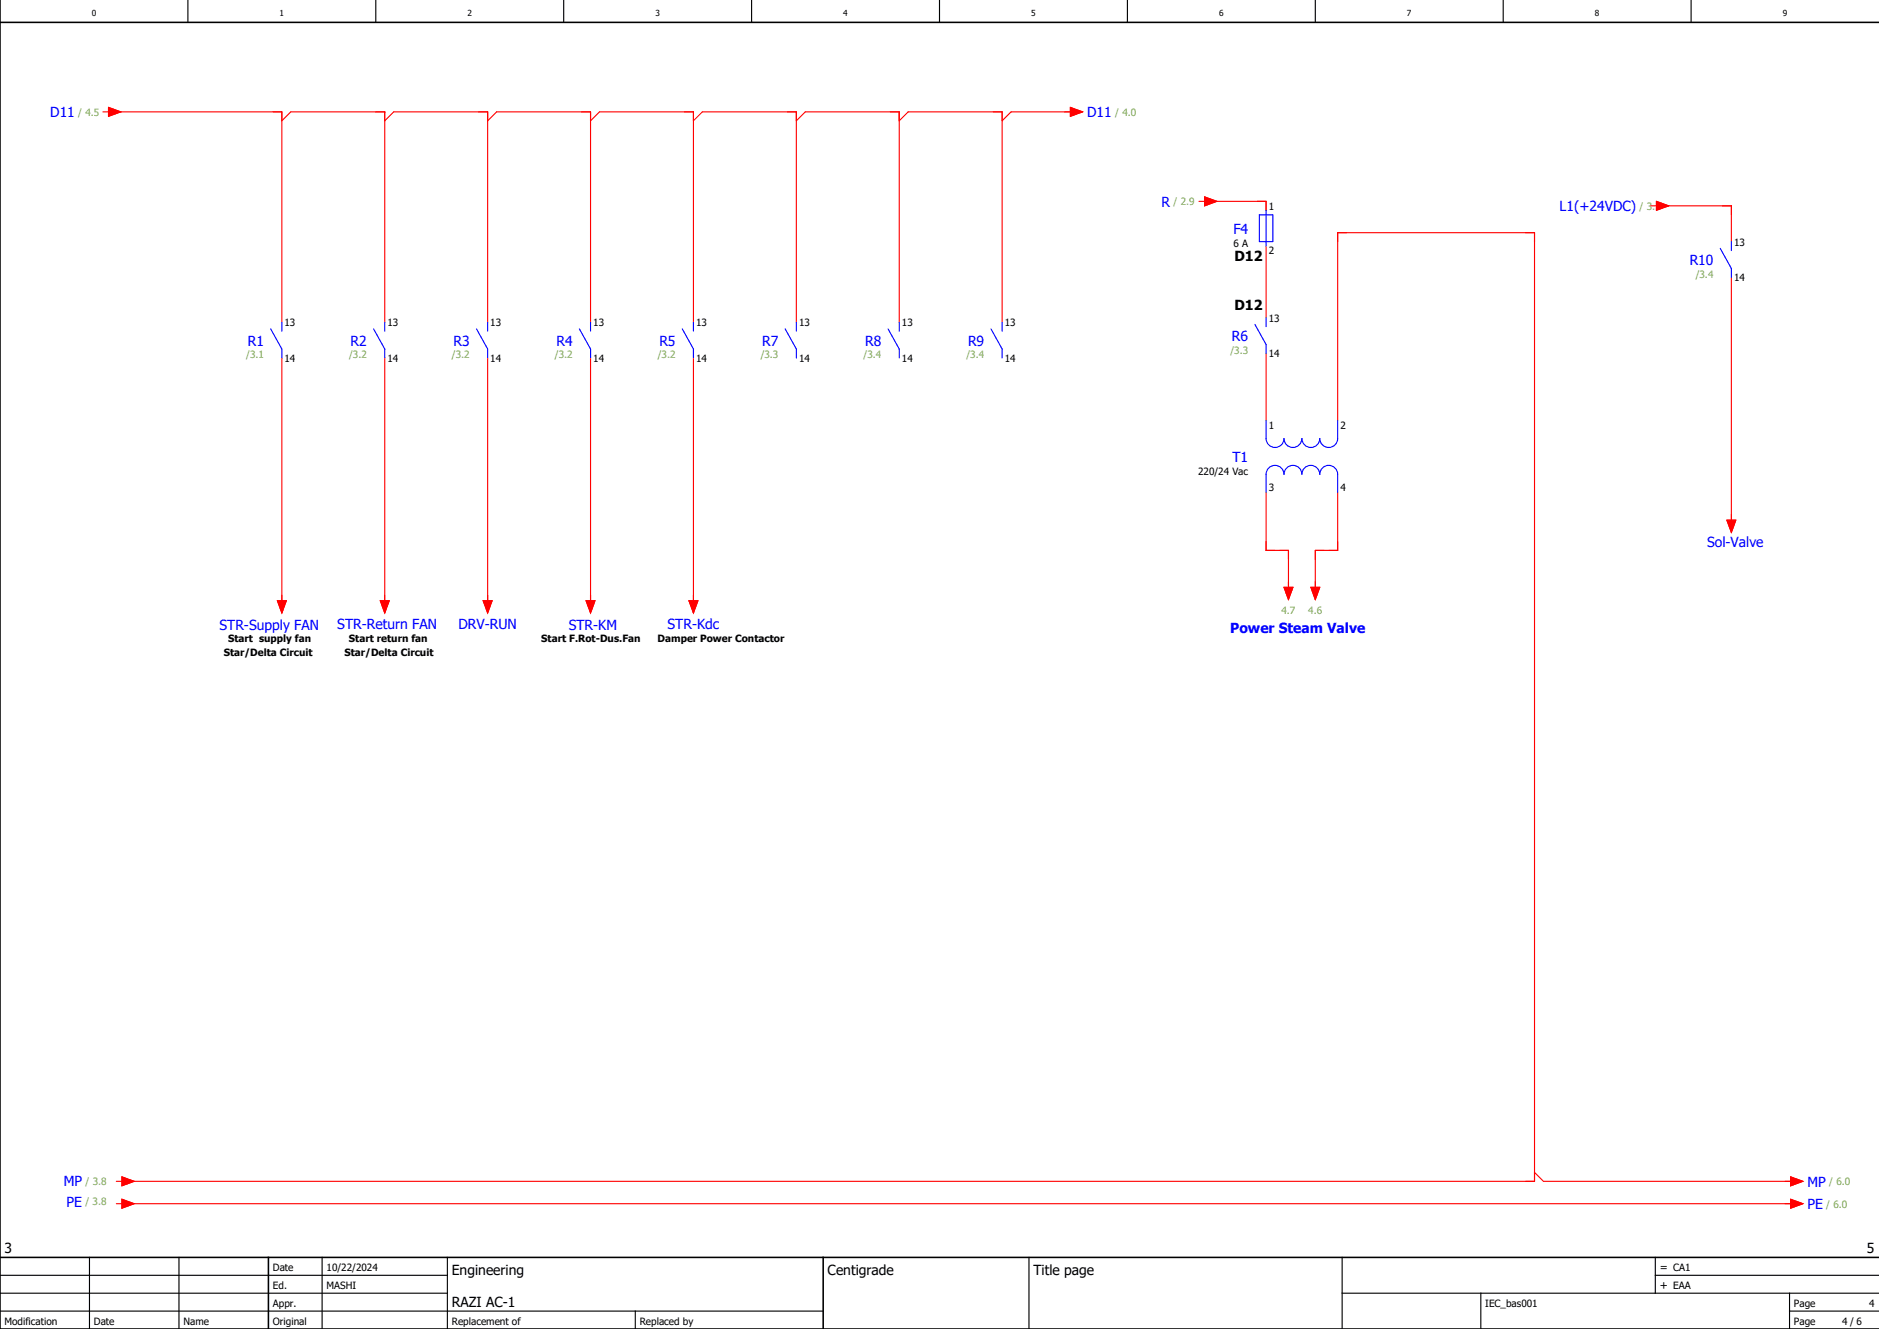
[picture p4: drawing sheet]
<svg xmlns="http://www.w3.org/2000/svg" width="420mm" height="297mm" viewBox="0 0 420 297" stroke-linecap="round" stroke-linejoin="round" font-family="sans-serif">
<g fill="none" stroke="#000" stroke-width=".25">
<path d="M42 0v5M84 0v5M126 0v5M168 0v5M210 0v5M252 0v5M294 0v5M336 0v5M378 0v5M0 293h184M0 289h100M0 285h100"/>
<path d="M20 281v16M40 281v16M72 281v16M100 281v16M142 293v4M230 281v16M300 289h120M300 281v16M331 289v8M370 285h50M370 281v8M400 293h20"/>
<path d="M400 289v8"/>
</g>
<path d="M0 5h420M0 0v297h420M0 281h420M60 281v16M184 281v16" fill="none" stroke="#000" stroke-width=".35"/>
<g fill="none" stroke="#f00" stroke-width=".25">
<path d="M23 25h1.3M24.3 24l2.7 1-2.7 1zM25 25h38v47M63 27l2-2h21v47M86 27l2-2h21v47M109 27l2-2h21v47M132 27l2-2h21v47M155 27l2-2h21v47M178 27l2-2h21v47M201 27l2-2h21v47M239.3 24l2.7 1-2.7 1zM240 25h-14l-2 2"/>
<path d="M268 45h1.2M269.2 44l2.8 1-2.8 1zM270 45h13v2M283 55v16M369 46h1.3M370.3 45l2.7 1-2.7 1zM371 46h16v8M283 79v15M387 62v55M63 80v55M86 80v55M109 80v55"/>
<path d="M132 80v55M155 80v55M299 94v-42h44v212h-315M283 110v13h5v9M299 110v13h-5v9M386 116.3h2l-1 2.7zM62 134.2h2l-1 2.8zM85 134.2h2l-1 2.8zM108 134.2h2l-1 2.8zM131 134.2h2l-1 2.8zM154 134.2h2l-1 2.8zM287 131.2h2l-1 2.8z"/>
<path d="M293 131.2h2l-1 2.8zM26 264h1.3M26 269h1.3M27.3 263l2.7 1-2.7 1zM27.3 268l2.7 1-2.7 1zM28 269h373M343 262l2 2h56M400.3 263l2.7 1-2.7 1zM400.3 268l2.7 1-2.7 1z"/>
</g>
<g fill="none" stroke="#00f" stroke-width=".25">
<path d="M281.5 48h3v6h-3zM283 47v8M384.5 55.5l2.5 4.5v2M387 54v2M60.5 73.5l2.5 4.5v2M63 72v2M83.5 73.5l2.5 4.5v2M86 72v2M106.5 73.5l2.5 4.5v2M109 72v2M129.5 73.5l2.5 4.5v2M132 72v2"/>
<path d="M152.5 73.5l2.5 4.5v2M155 72v2M175.5 73.5l2.5 4.5v2M178 72v2M198.5 73.5l2.5 4.5v2M201 72v2M221.5 73.5l2.5 4.5v2M224 72v2M280.5 72.5l2.5 4.5v2M283 71v2M283 94v4a2 2 0 0 0 2 2 2 2 0 0 0 2-2 2 2 0 0 0 2 2 2 2 0 0 0 2-2 2 2 0 0 0 2 2 2 2 0 0 0 2-2 2 2 0 0 0 2 2 2 2 0 0 0 2-2v-4M283 110v-4a2 2 0 0 1 2-2 2 2 0 0 1 2 2 2 2 0 0 1 2-2 2 2 0 0 1 2 2 2 2 0 0 1 2-2 2 2 0 0 1 2 2 2 2 0 0 1 2-2 2 2 0 0 1 2 2v4"/>
</g>
<g fill="#f00" stroke="#f00" stroke-width=".22">
<path d="M24.3 24l2.7 1-2.7 1z"/>
<path d="M239.3 24l2.7 1-2.7 1z"/>
<path d="M62 134.2h2l-1 2.8z"/>
<path d="M85 134.2h2l-1 2.8z"/>
<path d="M108 134.2h2l-1 2.8z"/>
<path d="M131 134.2h2l-1 2.8z"/>
<path d="M154 134.2h2l-1 2.8z"/>
<path d="M386 116.3h2l-1 2.7z"/>
<path d="M287 131.2h2l-1 2.8z"/>
<path d="M293 131.2h2l-1 2.8z"/>
<path d="M269.2 44l2.8 1-2.8 1z"/>
<path d="M27.3 263l2.7 1-2.7 1z"/>
<path d="M27.3 268l2.7 1-2.7 1z"/>
<path d="M400.3 263l2.7 1-2.7 1z"/>
<path d="M400.3 268l2.7 1-2.7 1z"/>
<path d="M370.3 45l2.7 1-2.7 1z"/>
</g>
<g font-size="3.1" fill="#00f">
<text x="11.2" y="26.2">D11</text>
<text x="243" y="26.2">D11</text>
<text x="259.6" y="46.2">R</text>
<text x="348.6" y="47.2">L1(+24VDC)</text>
<text x="275.7" y="52.2">F4</text>
<text x="377.7" y="59.2">R10</text>
<text x="55.4" y="77.2">R1</text>
<text x="78.4" y="77.2">R2</text>
<text x="101.4" y="77.2">R3</text>
<text x="124.4" y="77.2">R4</text>
<text x="147.4" y="77.2">R5</text>
<text x="170.4" y="77.2">R7</text>
<text x="193.4" y="77.2">R8</text>
<text x="216.4" y="77.2">R9</text>
<text x="275.4" y="76.2">R6</text>
<text x="275.5" y="103.2">T1</text>
<text x="381.6" y="122.2">Sol-Valve</text>
<text x="49.1" y="140.7">STR-Supply FAN</text>
<text x="75.4" y="140.7">STR-Return FAN</text>
<text x="102.5" y="140.7">DRV-RUN</text>
<text x="127.1" y="140.7">STR-KM</text>
<text x="149.2" y="140.6">STR-Kdc</text>
<text x="275" y="141.4">Power Steam Valve</text>
<text x="14.3" y="265.1">MP</text>
<text x="14.9" y="269.7">PE</text>
<text x="404" y="265.2">MP</text>
<text x="404" y="270.2">PE</text>
</g>
<g font-size="3.1">
<text x="275.9" y="58.4">D12</text>
<text x="275.9" y="69.4">D12</text>
<text x="1" y="280">3</text>
<text x="417.3" y="280">5</text>
<text x="101" y="285">Engineering</text>
<text x="185" y="285">Centigrade</text>
<text x="231" y="285">Title page</text>
<text x="101" y="292">RAZI AC-1</text>
</g>
<g font-size="2.5">
<text x="371" y="284">= CA1</text>
<text x="371" y="288">+ EAA</text>
</g>
<g font-size="2.2" fill="#7ca552">
<text x="17.5" y="25.9">/ 4.5</text>
<text x="249.3" y="25.9">/ 4.0</text>
<text x="262.3" y="45.8">/ 2.9</text>
<text x="366.5" y="46.9">/ 3.1</text>
<text x="379" y="62.1">/3.4</text>
<text x="55" y="80.1">/3.1</text>
<text x="78" y="80.1">/3.2</text>
<text x="101" y="80.1">/3.2</text>
<text x="124" y="80.1">/3.2</text>
<text x="147" y="80.1">/3.2</text>
<text x="170" y="80.1">/3.3</text>
<text x="193" y="80.1">/3.4</text>
<text x="216" y="80.1">/3.4</text>
<text x="275" y="79.1">/3.3</text>
<text x="286.4" y="137.2">4.7</text>
<text x="292.4" y="137.2">4.6</text>
<text x="19.1" y="269.4">/ 3.8</text>
<text x="19.1" y="264.8">/ 3.8</text>
<text x="408.2" y="269.9">/ 6.0</text>
<text x="408.9" y="264.9">/ 6.0</text>
</g>
<g font-size="2.2">
<text x="283.6" y="46.9">1</text>
<text x="275.7" y="55.1">6 A</text>
<text x="283.6" y="56.8">2</text>
<text x="387.6" y="54.9">13</text>
<text x="387.6" y="62.8">14</text>
<text x="283.6" y="71.9">13</text>
<text x="63.6" y="72.9">13</text>
<text x="86.6" y="72.9">13</text>
<text x="109.6" y="72.9">13</text>
<text x="132.6" y="72.9">13</text>
<text x="155.6" y="72.9">13</text>
<text x="178.6" y="72.9">13</text>
<text x="201.6" y="72.9">13</text>
<text x="224.6" y="72.9">13</text>
<text x="63.6" y="80.8">14</text>
<text x="86.6" y="80.8">14</text>
<text x="109.6" y="80.8">14</text>
<text x="132.6" y="80.8">14</text>
<text x="155.6" y="80.8">14</text>
<text x="178.6" y="80.8">14</text>
<text x="201.6" y="80.8">14</text>
<text x="224.6" y="80.8">14</text>
<text x="283.6" y="79.8">14</text>
<text x="283.6" y="95.9">1</text>
<text x="299.6" y="95.9">2</text>
<text x="267.8" y="106.1">220/24 Vac</text>
<text x="283.6" y="109.8">3</text>
<text x="299.6" y="109.8">4</text>
<text x="51" y="143.5">Start supply fan</text>
<text x="78" y="143.5">Start return fan</text>
<text x="121" y="143.5">Start F.Rot-Dus.Fan</text>
<text x="147" y="143.5">Damper Power Contactor</text>
<text x="50" y="146.5">Star/Delta Circuit</text>
<text x="77" y="146.5">Star/Delta Circuit</text>
<text x="61" y="284">Date</text>
<text x="73" y="284">10/22/2024</text>
<text x="61" y="288">Ed.</text>
<text x="61" y="292">Appr.</text>
<text x="73" y="288">MASHI</text>
<text x="332" y="292">IEC_bas001</text>
<text x="401" y="292">Page</text>
<text x="417.8" y="292">4</text>
<text x="1" y="296">Modification</text>
<text x="21" y="296">Date</text>
<text x="41" y="296">Name</text>
<text x="61" y="296">Original</text>
<text x="101" y="296">Replacement of</text>
<text x="143" y="296">Replaced by</text>
<text x="401" y="296">Page</text>
<text x="411.8" y="296">4 / 6</text>
</g>
<g font-size="1.9">
<text x="20.5" y="3.6">0</text>
<text x="62.5" y="3.6">1</text>
<text x="104.5" y="3.6">2</text>
<text x="146.5" y="3.6">3</text>
<text x="188.5" y="3.6">4</text>
<text x="230.5" y="3.6">5</text>
<text x="272.5" y="3.6">6</text>
<text x="314.5" y="3.6">7</text>
<text x="356.5" y="3.6">8</text>
<text x="398.5" y="3.6">9</text>
</g>
</svg>
